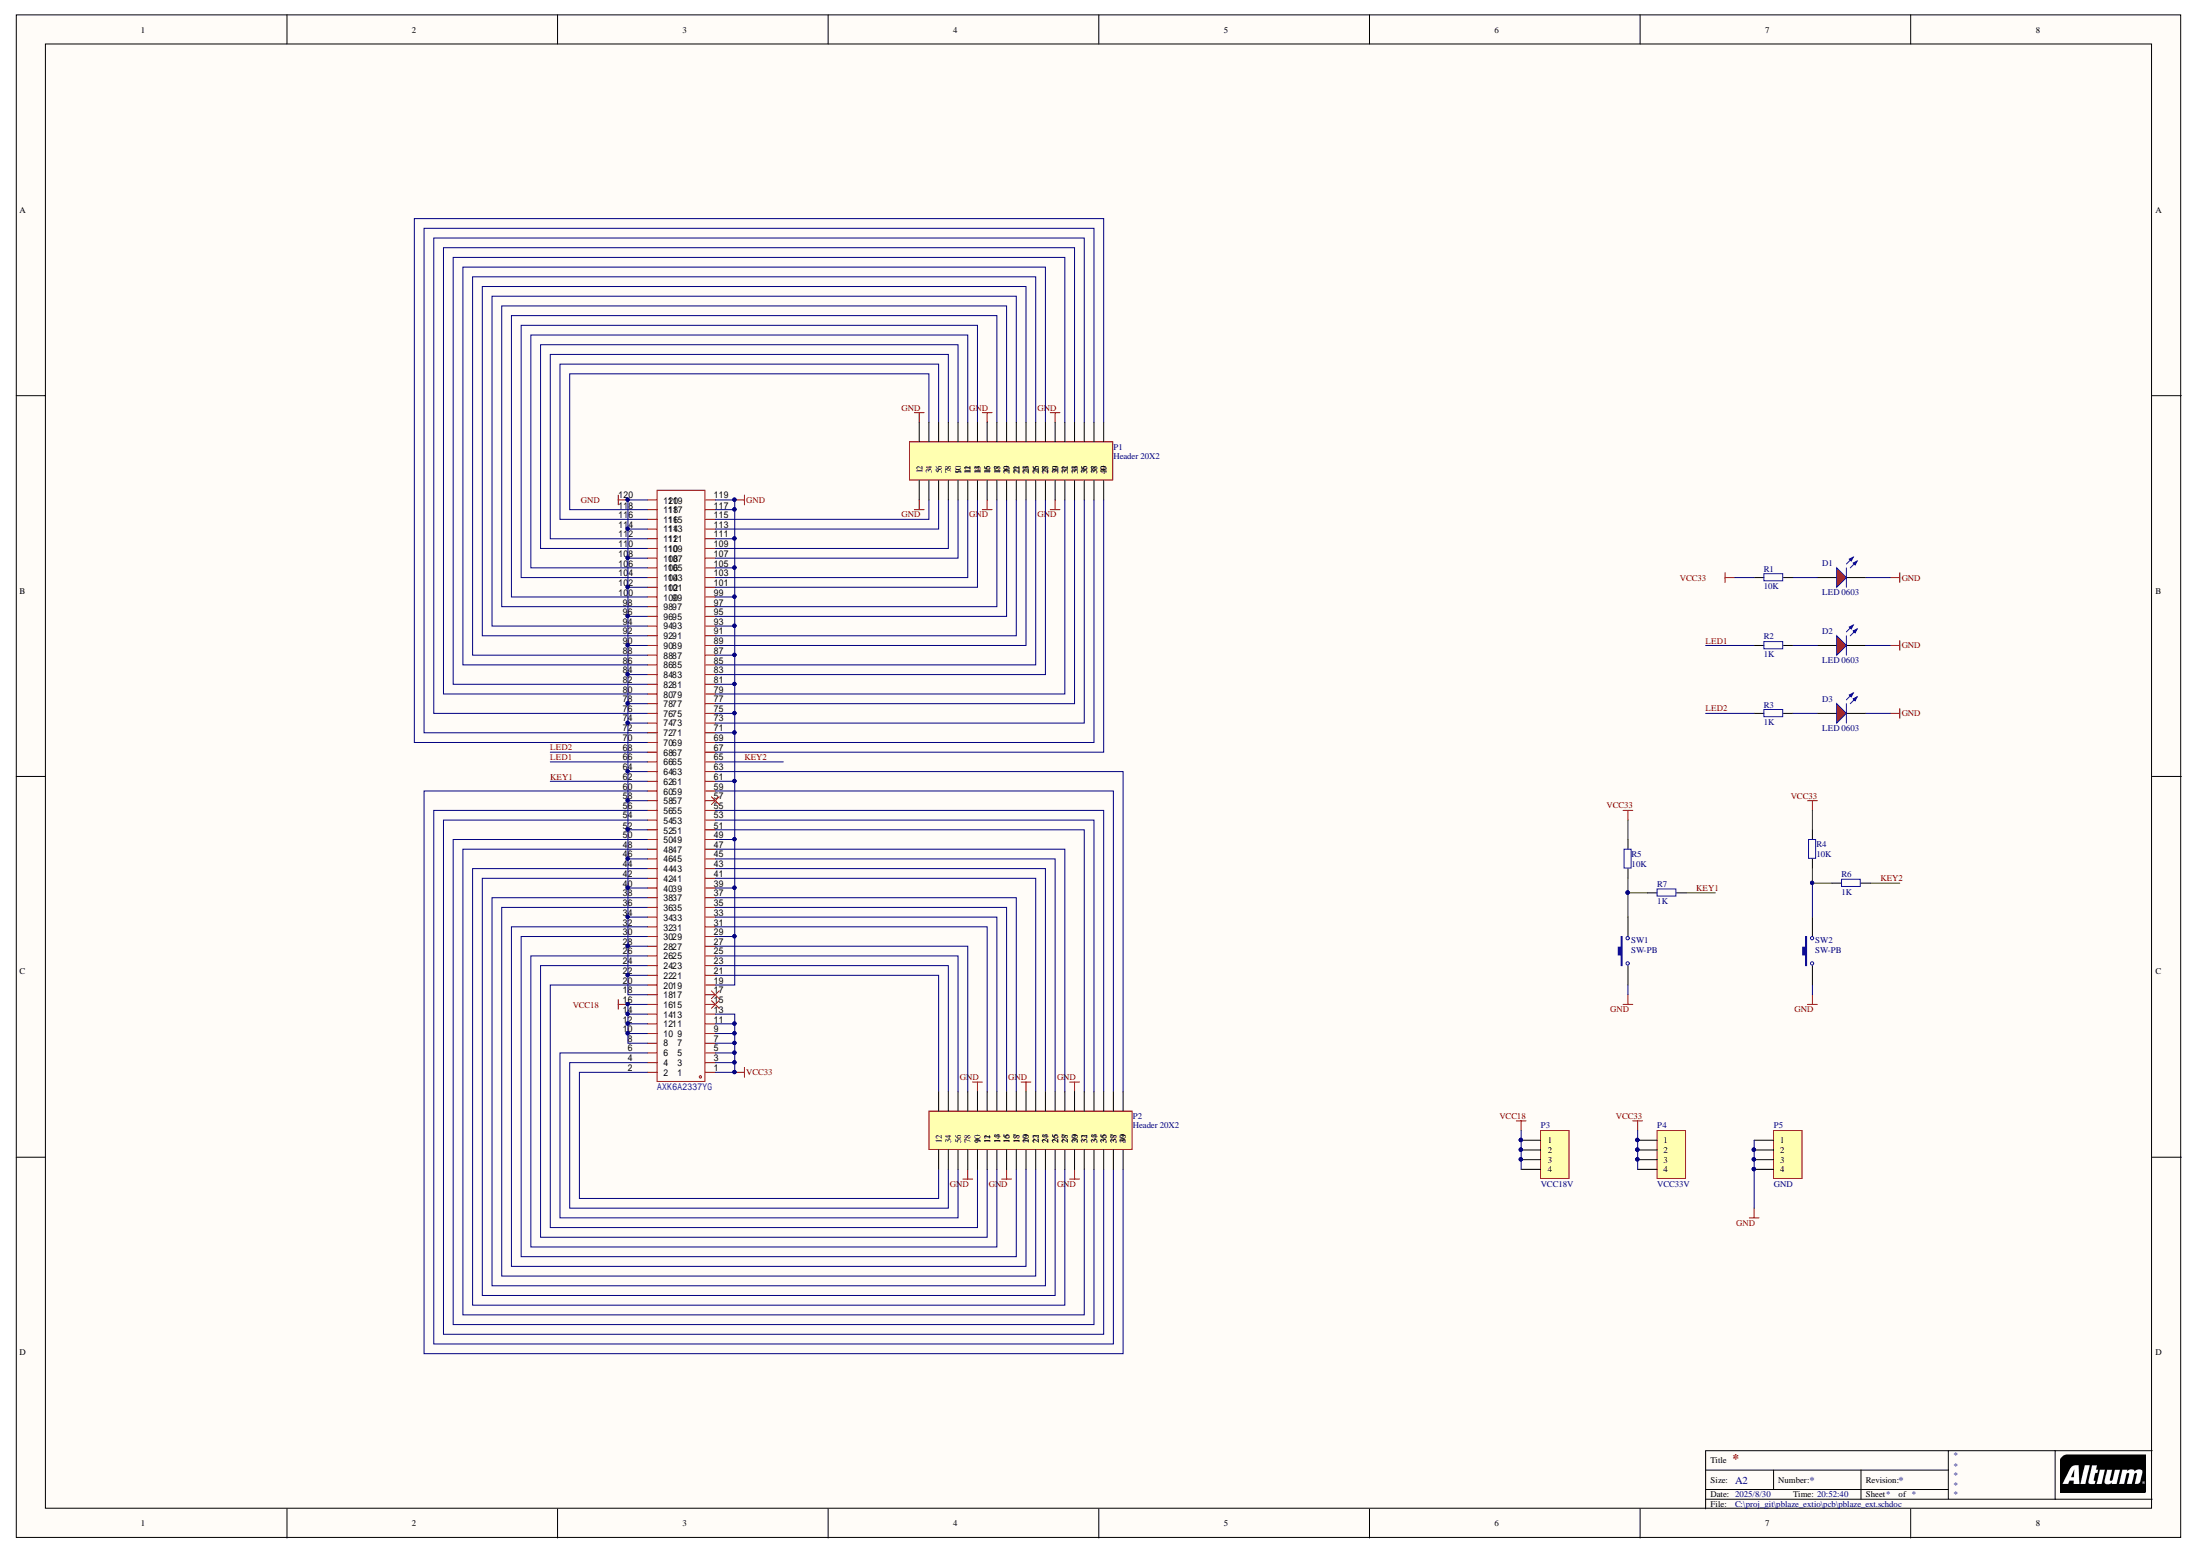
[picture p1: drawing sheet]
# Altium project pblaze_ext.PrjPCB
1 sheet, 18 parts. Net scope: global (net labels, ports and power ports of the same name join across sheets).
Board file: pblaze_ext.PcbDoc

## Sheet pblaze_ext.schdoc
size A2; Symbol: Sheet-Symbol_A4; Device: Sheet-Symbol_A4; Company: 嘉立创EDA; Version: V1.0; Page Size: A4; @Project Name: pblaze_ext; @Page Count: 1; @Update Date: 2025-08-26; @Create Date: 2025-08-26; @Schematic Name: Schematic1; @Page No: 1; @Page Name: P1; @Board Name: pblaze_ext; @Create Time: 11:14:01; @Update Time: 11:14:05

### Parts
D1  LED 0603  [0603_LED_S1]
D2  LED 0603  [0603_LED_S1]
D3  LED 0603  [0603_LED_S1]
P1  Header 20X2  [HDR2X20]
P2  Header 20X2  [HDR2X20]
P3  VCC18V  [HDR1X4]
P4  VCC33V  [HDR1X4]
P5  GND  [HDR1X4]
R1  10K  [0603_R]
R2  1K  [0603_R]
R3  1K  [0603_R]
R4  10K  [0603_R]
R5  10K  [0603_R]
R6  1K  [0603_R]
R7  1K  [0603_R]
SW1  SW-PB  [SW-2- 3.8X7.6-S]
SW2  SW-PB  [SW-2- 3.8X7.6-S]
U1  AXK6A2337YG  [CONN-SMD_120P-P0.50_AXK6A2337YG]

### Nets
GND: D1.K D2.K D3.K P1.1 P1.2 P1.15 P1.16 P1.29 P1.30 P2.7 P2.10 P2.15 P2.20 P2.29 P2.30 P5.1 P5.2 P5.3 P5.4 SW1.1 SW2.1 U1.18 U1.19 U1.22 U1.28 U1.29 U1.34 U1.39 U1.40 U1.46 U1.49 U1.52 U1.58 U1.61 U1.64 U1.71 U1.74 U1.75 U1.78 U1.81 U1.84 U1.87 U1.90 U1.93 U1.96 U1.99 U1.102 U1.105 U1.108 U1.111 U1.114 U1.117 U1.119 U1.120
VCC18: P3.1 P3.2 P3.3 P3.4 U1.8 U1.10 U1.12 U1.14 U1.16
VCC33: P4.1 P4.2 P4.3 P4.4 R1.1 R4.2 R5.2 U1.1 U1.3 U1.5 U1.7 U1.9 U1.11 U1.13
KEY1: R7.1 U1.62
KEY2: R6.1 U1.65
LED1: R2.1 U1.66
LED2: R3.1 U1.68
NetD1_A: D1.A R1.2
NetD2_A: D2.A R2.2
NetD3_A: D3.A R3.2
NetP1_3: P1.3 U1.115
NetP1_4: P1.4 U1.118
NetP1_5: P1.5 U1.113
NetP1_6: P1.6 U1.116
NetP1_7: P1.7 U1.109
NetP1_8: P1.8 U1.112
NetP1_9: P1.9 U1.107
NetP1_10: P1.10 U1.110
NetP1_11: P1.11 U1.103
NetP1_12: P1.12 U1.106
NetP1_13: P1.13 U1.101
NetP1_14: P1.14 U1.104
NetP1_17: P1.17 U1.97
NetP1_18: P1.18 U1.100
NetP1_19: P1.19 U1.95
NetP1_20: P1.20 U1.98
NetP1_21: P1.21 U1.91
NetP1_22: P1.22 U1.94
NetP1_23: P1.23 U1.89
NetP1_24: P1.24 U1.92
NetP1_25: P1.25 U1.85
NetP1_26: P1.26 U1.88
NetP1_27: P1.27 U1.83
NetP1_28: P1.28 U1.86
NetP1_31: P1.31 U1.79
NetP1_32: P1.32 U1.82
NetP1_33: P1.33 U1.77
NetP1_34: P1.34 U1.80
NetP1_35: P1.35 U1.73
NetP1_36: P1.36 U1.76
NetP1_37: P1.37 U1.69
NetP1_38: P1.38 U1.72
NetP1_39: P1.39 U1.67
NetP1_40: P1.40 U1.70
NetP2_1: P2.1 U1.2
NetP2_2: P2.2 U1.21
NetP2_3: P2.3 U1.4
NetP2_4: P2.4 U1.23
NetP2_5: P2.5 U1.6
NetP2_6: P2.6 U1.25
NetP2_8: P2.8 U1.27
NetP2_9: P2.9 U1.20
NetP2_11: P2.11 U1.24
NetP2_12: P2.12 U1.31
NetP2_13: P2.13 U1.26
NetP2_14: P2.14 U1.33
NetP2_16: P2.16 U1.35
NetP2_17: P2.17 U1.30
NetP2_18: P2.18 U1.37
NetP2_19: P2.19 U1.32
NetP2_21: P2.21 U1.36
NetP2_22: P2.22 U1.41
NetP2_23: P2.23 U1.38
NetP2_24: P2.24 U1.43
NetP2_25: P2.25 U1.42
NetP2_26: P2.26 U1.45
NetP2_27: P2.27 U1.44
NetP2_28: P2.28 U1.47
NetP2_31: P2.31 U1.48
NetP2_32: P2.32 U1.51
NetP2_33: P2.33 U1.50
NetP2_34: P2.34 U1.53
NetP2_35: P2.35 U1.54
NetP2_36: P2.36 U1.55
NetP2_37: P2.37 U1.56
NetP2_38: P2.38 U1.59
NetP2_39: P2.39 U1.60
NetP2_40: P2.40 U1.63
NetR4_1: R4.1 R6.2 SW2.2
NetR5_1: R5.1 R7.2 SW1.2

Not connected (* = marked no-connect by the designer): U1 15* 17* 57*
